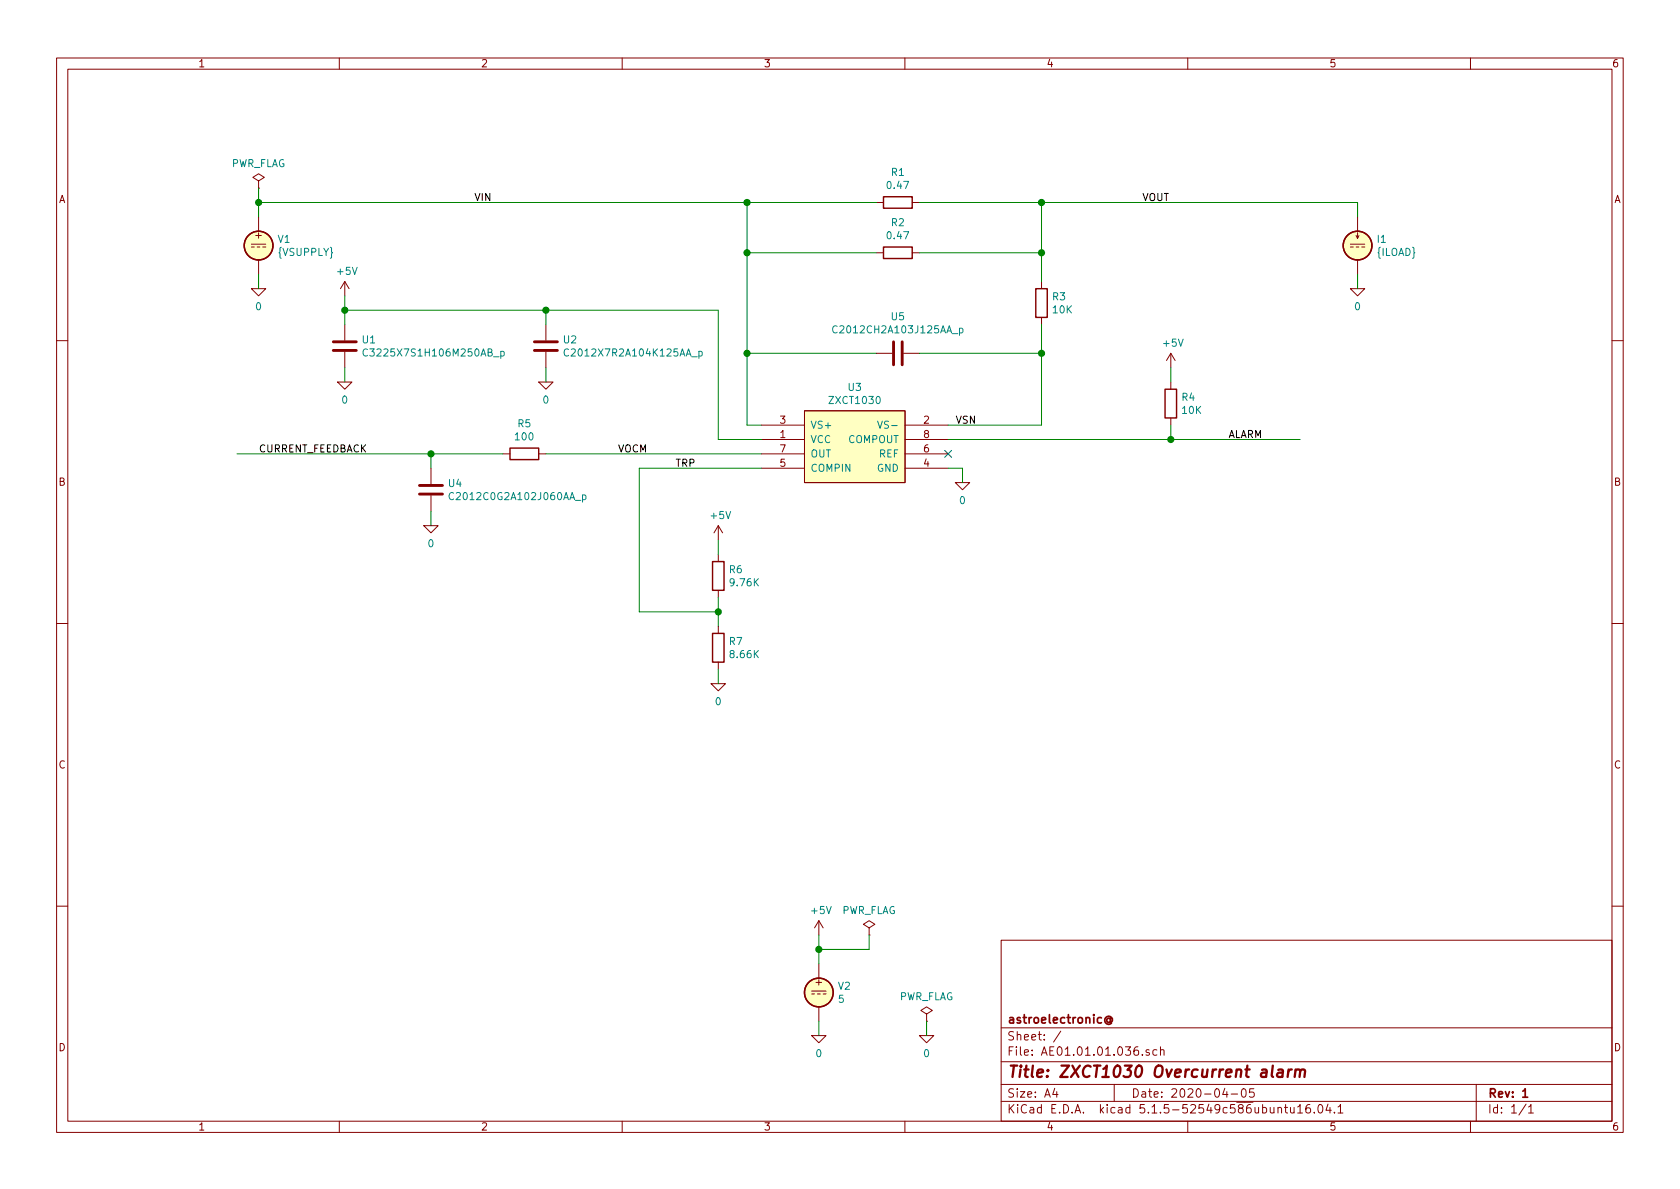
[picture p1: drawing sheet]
EESchema Schematic File Version 4
EELAYER 30 0
EELAYER END
$Descr A4 11693 8268
encoding utf-8
Sheet 1 1
Title "ZXCT1030 Overcurrent alarm"
Date "2020-04-05"
Rev "1"
Comp "astroelectronic@"
Comment1 ""
Comment2 ""
Comment3 ""
Comment4 ""
$EndDescr
Text Label 7950 1400 0    50   ~ 0
VOUT
Text Label 8550 3050 0    50   ~ 0
ALARM
Text Label 4700 3250 0    50   ~ 0
TRP
Text Label 4300 3150 0    50   ~ 0
VOCM
Text Label 3300 1400 0    50   ~ 0
VIN
Wire Wire Line
	6450 7200 6450 7100
Connection ~ 1800 1400
Wire Wire Line
	1800 1300 1800 1400
Wire Wire Line
	6600 3050 8150 3050
Wire Wire Line
	6600 3250 6700 3250
Wire Wire Line
	6700 3250 6700 3350
Wire Wire Line
	5000 4650 5000 4750
Wire Wire Line
	5000 4150 5000 4250
Wire Wire Line
	4450 4250 4450 3250
Wire Wire Line
	4450 3250 5300 3250
Connection ~ 5000 4250
Wire Wire Line
	1800 1400 5200 1400
Wire Wire Line
	5200 1400 5200 1750
Wire Wire Line
	6050 6500 6050 6600
Wire Wire Line
	5700 7200 5700 7100
Wire Wire Line
	5700 6500 5700 6600
Wire Wire Line
	1800 2000 1800 1900
Wire Wire Line
	9450 2000 9450 1900
Wire Wire Line
	9450 1400 9450 1500
Wire Wire Line
	8150 2950 8150 3050
Connection ~ 8150 3050
Wire Wire Line
	8150 2650 8150 2550
Wire Wire Line
	6400 1400 7250 1400
Connection ~ 7250 1400
Wire Wire Line
	6100 1750 5200 1750
Connection ~ 5200 1750
Wire Wire Line
	6400 1750 7250 1750
Connection ~ 7250 1750
Wire Wire Line
	7250 1400 7250 1750
Wire Wire Line
	7250 2950 6600 2950
Wire Wire Line
	7250 2250 7250 2450
Text Label 6650 2950 0    50   ~ 0
VSN
Wire Wire Line
	6100 2450 5200 2450
Connection ~ 5200 2450
Wire Wire Line
	6400 2450 7250 2450
Connection ~ 7250 2450
NoConn ~ 6600 3150
Wire Wire Line
	5000 3750 5000 3850
Wire Wire Line
	4450 4250 5000 4250
Wire Wire Line
	6050 6600 5700 6600
Connection ~ 5700 6600
Wire Wire Line
	2400 2650 2400 2550
Wire Wire Line
	3800 2650 3800 2550
Wire Wire Line
	2400 2050 2400 2150
Wire Wire Line
	2400 2150 3800 2150
Wire Wire Line
	3800 2150 3800 2250
Connection ~ 2400 2150
Wire Wire Line
	5000 2150 5000 3050
Connection ~ 3800 2150
Wire Wire Line
	5000 3050 5300 3050
Connection ~ 5200 1400
Wire Wire Line
	5200 2950 5300 2950
Wire Wire Line
	5300 3150 3800 3150
Wire Wire Line
	3500 3150 3000 3150
Text Label 1800 3150 0    50   ~ 0
CURRENT_FEEDBACK
Wire Wire Line
	3000 3250 3000 3150
Connection ~ 3000 3150
Wire Wire Line
	3000 3650 3000 3550
Wire Wire Line
	1800 1400 1800 1500
Wire Wire Line
	5000 4250 5000 4350
Wire Wire Line
	8150 3050 9050 3050
Wire Wire Line
	7250 1400 9450 1400
Wire Wire Line
	5200 1750 5200 2450
Wire Wire Line
	7250 1750 7250 1950
Wire Wire Line
	5200 2450 5200 2950
Wire Wire Line
	7250 2450 7250 2950
Wire Wire Line
	5700 6600 5700 6700
Wire Wire Line
	2400 2150 2400 2250
Wire Wire Line
	3800 2150 5000 2150
Wire Wire Line
	5200 1400 6100 1400
Wire Wire Line
	3000 3150 1650 3150
$Comp
L Simulation_SPICE:VDC V1
U 1 1
P 1800 1700
F 0 "V1" H 1930 1746 50  0000 L CNN
F 1 "{VSUPPLY}" H 1930 1655 50  0000 L CNN
F 2 "" H 1800 1700 50  0001 C CNN
F 3 "~" H 1800 1700 50  0001 C CNN
F 4 "Y" H 1800 1700 50  0001 L CNN "Spice_Netlist_Enabled"
F 5 "V" H 1800 1700 50  0001 L CNN "Spice_Primitive"
	1    1800 1700
	1    0    0    -1  
$EndComp
$Comp
L pspice:0 #GND01
U 1 1
P 1800 2000
F 0 "#GND01" H 1800 1900 50  0001 C CNN
F 1 "0" H 1800 1877 50  0000 C CNN
F 2 "" H 1800 2000 50  0001 C CNN
F 3 "~" H 1800 2000 50  0001 C CNN
	1    1800 2000
	1    0    0    -1  
$EndComp
$Comp
L power:PWR_FLAG #FLG01
U 1 1
P 1800 1300
F 0 "#FLG01" H 1800 1375 50  0001 C CNN
F 1 "PWR_FLAG" H 1800 1473 50  0000 C CNN
F 2 "" H 1800 1300 50  0001 C CNN
F 3 "~" H 1800 1300 50  0001 C CNN
	1    1800 1300
	1    0    0    -1  
$EndComp
$Comp
L power:+5V #PWR01
U 1 1
P 2400 2050
F 0 "#PWR01" H 2400 1900 50  0001 C CNN
F 1 "+5V" H 2415 2223 50  0000 C CNN
F 2 "" H 2400 2050 50  0001 C CNN
F 3 "" H 2400 2050 50  0001 C CNN
	1    2400 2050
	1    0    0    -1  
$EndComp
$Comp
L pspice:0 #GND03
U 1 1
P 2400 2650
F 0 "#GND03" H 2400 2550 50  0001 C CNN
F 1 "0" H 2400 2527 50  0000 C CNN
F 2 "" H 2400 2650 50  0001 C CNN
F 3 "~" H 2400 2650 50  0001 C CNN
	1    2400 2650
	1    0    0    -1  
$EndComp
$Comp
L Device:C U1
U 1 1
P 2400 2400
F 0 "U1" H 2515 2446 50  0000 L CNN
F 1 "C3225X7S1H106M250AB_p" H 2515 2355 50  0000 L CNN
F 2 "" H 2438 2250 50  0001 C CNN
F 3 "~" H 2400 2400 50  0001 C CNN
F 4 "X" H 2400 2400 50  0001 C CNN "Spice_Primitive"
F 5 "C3225X7S1H106M250AB_p" H 2400 2400 50  0001 C CNN "Spice_Model"
F 6 "Y" H 2400 2400 50  0001 C CNN "Spice_Netlist_Enabled"
F 7 "models/C3225X7S1H106M250AB_p.mod" H 2400 2400 50  0001 C CNN "Spice_Lib_File"
	1    2400 2400
	1    0    0    -1  
$EndComp
$Comp
L pspice:0 #GND06
U 1 1
P 3000 3650
F 0 "#GND06" H 3000 3550 50  0001 C CNN
F 1 "0" H 3000 3527 50  0000 C CNN
F 2 "" H 3000 3650 50  0001 C CNN
F 3 "~" H 3000 3650 50  0001 C CNN
	1    3000 3650
	1    0    0    -1  
$EndComp
$Comp
L pspice:0 #GND04
U 1 1
P 3800 2650
F 0 "#GND04" H 3800 2550 50  0001 C CNN
F 1 "0" H 3800 2527 50  0000 C CNN
F 2 "" H 3800 2650 50  0001 C CNN
F 3 "~" H 3800 2650 50  0001 C CNN
	1    3800 2650
	1    0    0    -1  
$EndComp
$Comp
L Device:C U2
U 1 1
P 3800 2400
F 0 "U2" H 3915 2446 50  0000 L CNN
F 1 "C2012X7R2A104K125AA_p" H 3915 2355 50  0000 L CNN
F 2 "" H 3838 2250 50  0001 C CNN
F 3 "~" H 3800 2400 50  0001 C CNN
F 4 "X" H 3800 2400 50  0001 C CNN "Spice_Primitive"
F 5 "C2012X7R2A104K125AA_p" H 3800 2400 50  0001 C CNN "Spice_Model"
F 6 "Y" H 3800 2400 50  0001 C CNN "Spice_Netlist_Enabled"
F 7 "models/C2012X7R2A104K125AA_p.mod" H 3800 2400 50  0001 C CNN "Spice_Lib_File"
	1    3800 2400
	1    0    0    -1  
$EndComp
$Comp
L Device:C U4
U 1 1
P 3000 3400
F 0 "U4" H 3115 3446 50  0000 L CNN
F 1 "C2012C0G2A102J060AA_p" H 3115 3355 50  0000 L CNN
F 2 "" H 3038 3250 50  0001 C CNN
F 3 "~" H 3000 3400 50  0001 C CNN
F 4 "X" H 3000 3400 50  0001 C CNN "Spice_Primitive"
F 5 "C2012C0G2A102J060AA_p" H 3000 3400 50  0001 C CNN "Spice_Model"
F 6 "Y" H 3000 3400 50  0001 C CNN "Spice_Netlist_Enabled"
F 7 "models/C2012C0G2A102J060AA_p.mod" H 3000 3400 50  0001 C CNN "Spice_Lib_File"
	1    3000 3400
	1    0    0    -1  
$EndComp
$Comp
L Device:R R5
U 1 1
P 3650 3150
F 0 "R5" V 3857 3150 50  0000 C CNN
F 1 "100" V 3766 3150 50  0000 C CNN
F 2 "" V 3580 3150 50  0001 C CNN
F 3 "~" H 3650 3150 50  0001 C CNN
F 4 "R" H 3650 3150 50  0001 C CNN "Spice_Primitive"
F 5 "100" H 3650 3150 50  0001 C CNN "Spice_Model"
F 6 "Y" H 3650 3150 50  0001 C CNN "Spice_Netlist_Enabled"
	1    3650 3150
	0    -1   -1   0   
$EndComp
$Comp
L pspice:0 #GND05
U 1 1
P 6700 3350
F 0 "#GND05" H 6700 3250 50  0001 C CNN
F 1 "0" H 6700 3227 50  0000 C CNN
F 2 "" H 6700 3350 50  0001 C CNN
F 3 "~" H 6700 3350 50  0001 C CNN
	1    6700 3350
	1    0    0    -1  
$EndComp
$Comp
L pspice:0 #GND07
U 1 1
P 5000 4750
F 0 "#GND07" H 5000 4650 50  0001 C CNN
F 1 "0" H 5000 4627 50  0000 C CNN
F 2 "" H 5000 4750 50  0001 C CNN
F 3 "~" H 5000 4750 50  0001 C CNN
	1    5000 4750
	1    0    0    -1  
$EndComp
$Comp
L pspice:0 #GND08
U 1 1
P 5700 7200
F 0 "#GND08" H 5700 7100 50  0001 C CNN
F 1 "0" H 5700 7077 50  0000 C CNN
F 2 "" H 5700 7200 50  0001 C CNN
F 3 "~" H 5700 7200 50  0001 C CNN
	1    5700 7200
	1    0    0    -1  
$EndComp
$Comp
L power:+5V #PWR04
U 1 1
P 5700 6500
F 0 "#PWR04" H 5700 6350 50  0001 C CNN
F 1 "+5V" H 5715 6673 50  0000 C CNN
F 2 "" H 5700 6500 50  0001 C CNN
F 3 "" H 5700 6500 50  0001 C CNN
	1    5700 6500
	1    0    0    -1  
$EndComp
$Comp
L power:PWR_FLAG #FLG02
U 1 1
P 6050 6500
F 0 "#FLG02" H 6050 6575 50  0001 C CNN
F 1 "PWR_FLAG" H 6050 6673 50  0000 C CNN
F 2 "" H 6050 6500 50  0001 C CNN
F 3 "~" H 6050 6500 50  0001 C CNN
	1    6050 6500
	1    0    0    -1  
$EndComp
$Comp
L Simulation_SPICE:VDC V2
U 1 1
P 5700 6900
F 0 "V2" H 5830 6946 50  0000 L CNN
F 1 "5" H 5830 6855 50  0000 L CNN
F 2 "" H 5700 6900 50  0001 C CNN
F 3 "~" H 5700 6900 50  0001 C CNN
F 4 "Y" H 5700 6900 50  0001 L CNN "Spice_Netlist_Enabled"
F 5 "V" H 5700 6900 50  0001 L CNN "Spice_Primitive"
	1    5700 6900
	1    0    0    -1  
$EndComp
$Comp
L pspice:0 #GND09
U 1 1
P 6450 7200
F 0 "#GND09" H 6450 7100 50  0001 C CNN
F 1 "0" H 6450 7077 50  0000 C CNN
F 2 "" H 6450 7200 50  0001 C CNN
F 3 "~" H 6450 7200 50  0001 C CNN
	1    6450 7200
	1    0    0    -1  
$EndComp
$Comp
L power:PWR_FLAG #FLG03
U 1 1
P 6450 7100
F 0 "#FLG03" H 6450 7175 50  0001 C CNN
F 1 "PWR_FLAG" H 6450 7273 50  0000 C CNN
F 2 "" H 6450 7100 50  0001 C CNN
F 3 "~" H 6450 7100 50  0001 C CNN
	1    6450 7100
	1    0    0    -1  
$EndComp
$Comp
L power:+5V #PWR03
U 1 1
P 5000 3750
F 0 "#PWR03" H 5000 3600 50  0001 C CNN
F 1 "+5V" H 5015 3923 50  0000 C CNN
F 2 "" H 5000 3750 50  0001 C CNN
F 3 "" H 5000 3750 50  0001 C CNN
	1    5000 3750
	1    0    0    -1  
$EndComp
$Comp
L Device:R R6
U 1 1
P 5000 4000
F 0 "R6" H 5070 4046 50  0000 L CNN
F 1 "9.76K" H 5070 3955 50  0000 L CNN
F 2 "" V 4930 4000 50  0001 C CNN
F 3 "~" H 5000 4000 50  0001 C CNN
F 4 "R" H 5000 4000 50  0001 C CNN "Spice_Primitive"
F 5 "9.76K" H 5000 4000 50  0001 C CNN "Spice_Model"
F 6 "Y" H 5000 4000 50  0001 C CNN "Spice_Netlist_Enabled"
	1    5000 4000
	1    0    0    -1  
$EndComp
$Comp
L Device:R R7
U 1 1
P 5000 4500
F 0 "R7" H 5070 4546 50  0000 L CNN
F 1 "8.66K" H 5070 4455 50  0000 L CNN
F 2 "" V 4930 4500 50  0001 C CNN
F 3 "~" H 5000 4500 50  0001 C CNN
F 4 "R" H 5000 4500 50  0001 C CNN "Spice_Primitive"
F 5 "8.66K" H 5000 4500 50  0001 C CNN "Spice_Model"
F 6 "Y" H 5000 4500 50  0001 C CNN "Spice_Netlist_Enabled"
	1    5000 4500
	1    0    0    -1  
$EndComp
$Comp
L Device:R R1
U 1 1
P 6250 1400
F 0 "R1" V 6457 1400 50  0000 C CNN
F 1 "0.47" V 6366 1400 50  0000 C CNN
F 2 "" V 6180 1400 50  0001 C CNN
F 3 "~" H 6250 1400 50  0001 C CNN
F 4 "R" H 6250 1400 50  0001 C CNN "Spice_Primitive"
F 5 "0.47" H 6250 1400 50  0001 C CNN "Spice_Model"
F 6 "Y" H 6250 1400 50  0001 C CNN "Spice_Netlist_Enabled"
	1    6250 1400
	0    -1   -1   0   
$EndComp
$Comp
L Device:R R2
U 1 1
P 6250 1750
F 0 "R2" V 6457 1750 50  0000 C CNN
F 1 "0.47" V 6366 1750 50  0000 C CNN
F 2 "" V 6180 1750 50  0001 C CNN
F 3 "~" H 6250 1750 50  0001 C CNN
F 4 "R" H 6250 1750 50  0001 C CNN "Spice_Primitive"
F 5 "0.47" H 6250 1750 50  0001 C CNN "Spice_Model"
F 6 "Y" H 6250 1750 50  0001 C CNN "Spice_Netlist_Enabled"
	1    6250 1750
	0    -1   -1   0   
$EndComp
$Comp
L Device:R R3
U 1 1
P 7250 2100
F 0 "R3" H 7320 2146 50  0000 L CNN
F 1 "10K" H 7320 2055 50  0000 L CNN
F 2 "" V 7180 2100 50  0001 C CNN
F 3 "~" H 7250 2100 50  0001 C CNN
F 4 "R" H 7250 2100 50  0001 C CNN "Spice_Primitive"
F 5 "10K" H 7250 2100 50  0001 C CNN "Spice_Model"
F 6 "Y" H 7250 2100 50  0001 C CNN "Spice_Netlist_Enabled"
	1    7250 2100
	1    0    0    -1  
$EndComp
$Comp
L Device:C U5
U 1 1
P 6250 2450
F 0 "U5" V 6502 2450 50  0000 C CNN
F 1 "C2012CH2A103J125AA_p" V 6411 2450 50  0000 C CNN
F 2 "" H 6288 2300 50  0001 C CNN
F 3 "~" H 6250 2450 50  0001 C CNN
F 4 "X" H 6250 2450 50  0001 C CNN "Spice_Primitive"
F 5 "C2012CH2A103J125AA_p" H 6250 2450 50  0001 C CNN "Spice_Model"
F 6 "Y" H 6250 2450 50  0001 C CNN "Spice_Netlist_Enabled"
F 7 "models/C2012CH2A103J125AA_p.mod" H 6250 2450 50  0001 C CNN "Spice_Lib_File"
	1    6250 2450
	0    -1   -1   0   
$EndComp
$Comp
L power:+5V #PWR02
U 1 1
P 8150 2550
F 0 "#PWR02" H 8150 2400 50  0001 C CNN
F 1 "+5V" H 8165 2723 50  0000 C CNN
F 2 "" H 8150 2550 50  0001 C CNN
F 3 "" H 8150 2550 50  0001 C CNN
	1    8150 2550
	1    0    0    -1  
$EndComp
$Comp
L Device:R R4
U 1 1
P 8150 2800
F 0 "R4" H 8220 2846 50  0000 L CNN
F 1 "10K" H 8220 2755 50  0000 L CNN
F 2 "" V 8080 2800 50  0001 C CNN
F 3 "~" H 8150 2800 50  0001 C CNN
F 4 "R" H 8150 2800 50  0001 C CNN "Spice_Primitive"
F 5 "10K" H 8150 2800 50  0001 C CNN "Spice_Model"
F 6 "Y" H 8150 2800 50  0001 C CNN "Spice_Netlist_Enabled"
	1    8150 2800
	1    0    0    -1  
$EndComp
$Comp
L Simulation_SPICE:IDC I1
U 1 1
P 9450 1700
F 0 "I1" H 9580 1746 50  0000 L CNN
F 1 "{ILOAD}" H 9580 1655 50  0000 L CNN
F 2 "" H 9450 1700 50  0001 C CNN
F 3 "~" H 9450 1700 50  0001 C CNN
F 4 "Y" H 9450 1700 50  0001 L CNN "Spice_Netlist_Enabled"
F 5 "I" H 9450 1700 50  0001 L CNN "Spice_Primitive"
	1    9450 1700
	1    0    0    -1  
$EndComp
$Comp
L pspice:0 #GND02
U 1 1
P 9450 2000
F 0 "#GND02" H 9450 1900 50  0001 C CNN
F 1 "0" H 9450 1877 50  0000 C CNN
F 2 "" H 9450 2000 50  0001 C CNN
F 3 "~" H 9450 2000 50  0001 C CNN
	1    9450 2000
	1    0    0    -1  
$EndComp
$Comp
L AE01.17.01.000:ZXCT1030 U3
U 1 1
P 5950 3100
F 0 "U3" H 5950 3515 50  0000 C CNN
F 1 "ZXCT1030" H 5950 3424 50  0000 C CNN
F 2 "" H 5600 2550 50  0001 L BNN
F 3 "~" H 5600 2450 50  0001 L BNN
F 4 "X" H 5950 3100 50  0001 C CNN "Spice_Primitive"
F 5 "ZXCT1030" H 5950 3100 50  0001 C CNN "Spice_Model"
F 6 "Y" H 5950 3100 50  0001 C CNN "Spice_Netlist_Enabled"
F 7 "models/ZXCT1030.spice.txt" H 5950 3100 50  0001 C CNN "Spice_Lib_File"
	1    5950 3100
	1    0    0    -1  
$EndComp
$EndSCHEMATC
